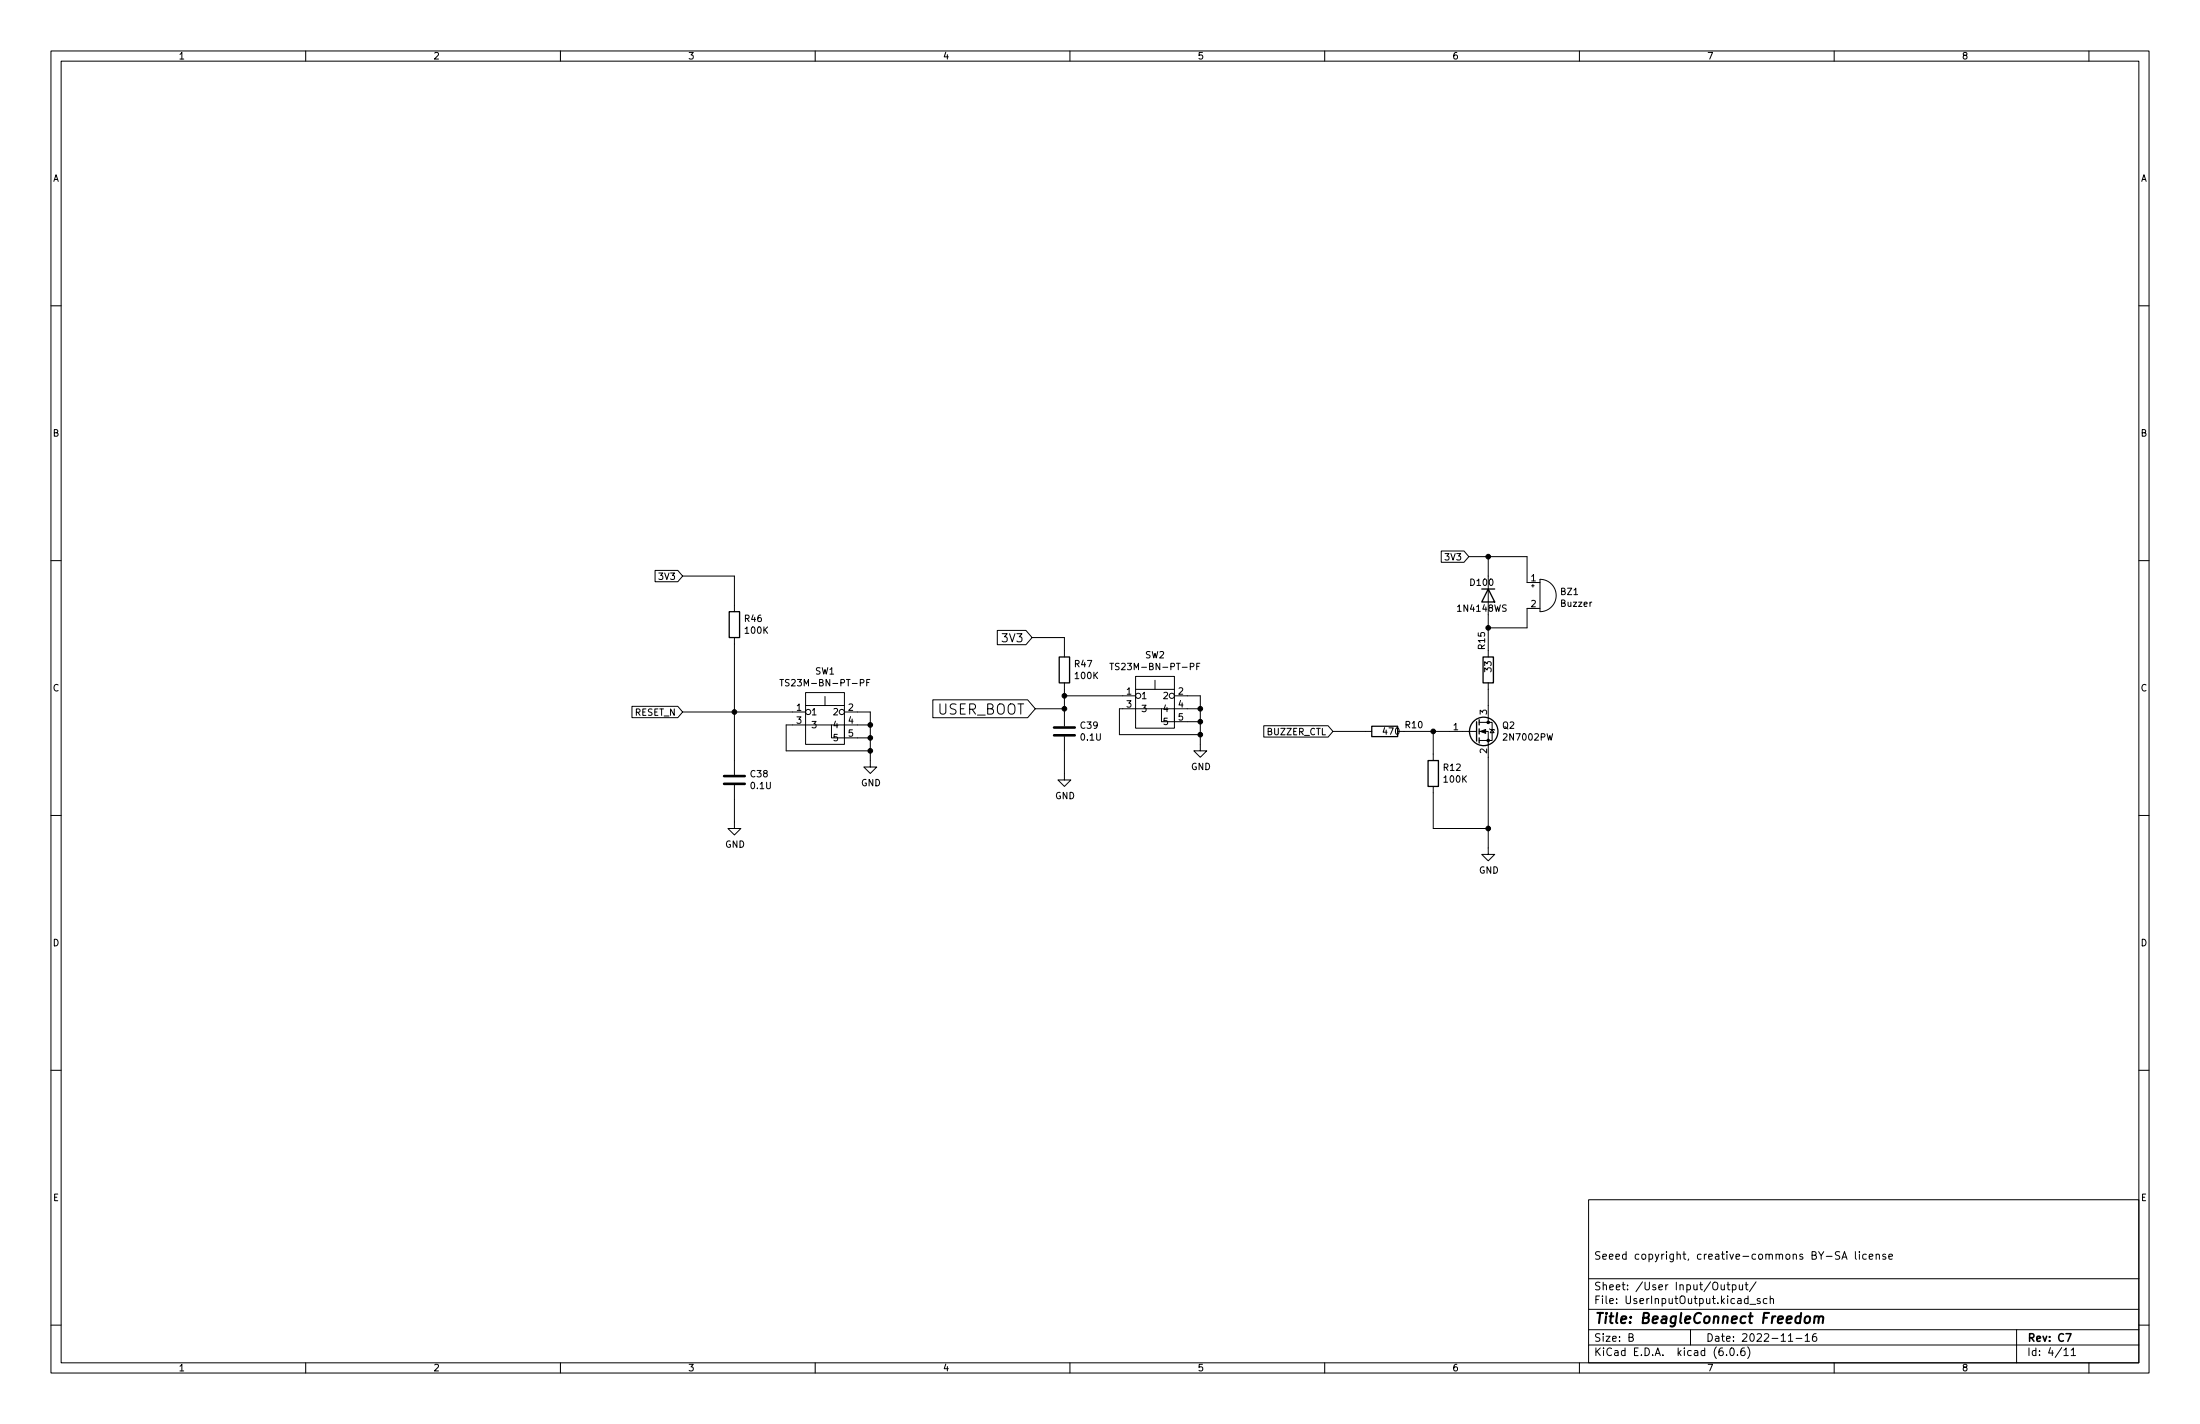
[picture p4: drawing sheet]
<svg xmlns="http://www.w3.org/2000/svg" width="432mm" height="279mm" viewBox="0 0 432 279" stroke-linecap="round" stroke-linejoin="round" font-family="sans-serif">
<g fill="none" stroke="#000" stroke-width=".2">
<path d="M10 10h411.8v259.4h-411.8zM12 12h407.8v255.4h-407.8zM60 10v2M110 10v2M160 10v2M210 10v2M260 10v2M310 10v2M360 10v2M410 10v2M10 60h2M419.8 60h2"/>
<path d="M10 110h2M128.6 111.9h4.4l1 1.1-1 1.1h-4.4zM134 113h10.1v7M282.9 108.1h4.4l1 1.1-1 1.1h-4.4zM288.3 109.2h11.4v5.1h2.6M292.1 109.2v8.9M300.6 114.9h.5M300.9 114.7v.5M302.3 119.4h-2.6v3.8h-7.6M302.3 113.7a3.2 3.2 0 0 1 3.1 3.1 3.2 3.2 0 0 1-3.1 3.2zM419.8 110h2M124 138.6h9l1 1.1-1 1.1h-9z"/>
<path d="M134 139.7h24.1M144.1 125.1v26.9M153.1 133.3h.7M153.4 133.3v1.3M158.1 135.9h7.6v10.2h-7.6zM158.1 138.4h7.6M161.9 136.7v1.7M165.7 139.7h5.1v10.8h1.3l-1.3 1.3-1.3-1.3h1.3M170.1 133.9h.4M170.7 133.3h-.6v1.3M183.1 137.3h18.6l1.5 1.8-1.5 1.7h-18.6zM195.7 123.7h5.7l1.2 1.4-1.2 1.4h-5.7z"/>
<path d="M202.6 125.1h6.3v3.8M203.2 139.1h5.7M208.9 134v8.5M208.9 136.5h14M217.8 130.1h.8M218.2 130.1v1.3M222.9 132.7h7.6v10.2h-7.6zM222.9 135.3h7.6M222.9 139.1h-3.2v5h15.9M226.7 133.5v1.8M228 139.1v2.5h2.5M230.5 136.5h5.1v10.8h1.3l-1.3 1.3-1.3-1.3h1.3"/>
<path d="M234.9 130.7h.4M235.5 130.1h-.6v1.3M235.6 139.1h-5.1v2.5M292.1 120.7v8.2M292.1 134v7.7M10 160h2M144.1 154.1v8.5h1.3l-1.3 1.2-1.2-1.2h1.2M158.1 142.2h-3.8v5.1h16.5M163.2 142.2v2.6h2.5M165.7 144.8h5.1M170.8 142.2h-5.1v2.6M208.9 144.5v8.5h1.3l-1.3 1.3-1.3-1.3h1.3"/>
<path d="M230.5 141.6h5.1M248 142.4h12.7l.9 1.1-.9 1.1h-12.7zM261.6 143.5h7.6M274.3 143.5h15.5M281.3 143.5v5.7M281.3 154.3v8.3h10.8M290.3 143.5h1.8v24.1h1.3l-1.3 1.3-1.3-1.3h1.3M290.3 141.7h2.6v3.6h-2.6M292.4 143l1 .3M292.9 143.1l.3 .7h-.7zM419.8 160h2M10 210h2"/>
<path d="M419.8 210h2M311.8 235.4h108v32h-108zM10 260h2M311.8 256.9h108M311.8 250.9h108M337.8 252.1l.1 .9 .3 .1 .2-.2M338.4 252.1v1M338.9 252.1h.6M339.2 251.6v1.3l.3 .2M340 252.2l.4-.1 .3 .3-.1 .6h-.6M340 252.1v1.5M341.4 252.1v.9l.4 .1 .2-.2"/>
<path d="M342 252.1v1M342.5 252.1h.6M342.7 251.6v1.3l.4 .2M343.4 255.9h1.2M344.7 251.5l-1.3 1.9M345.4 254.9l-.3-.1-.2 .2v.2l.5 .2v.3h-.5M346.8 254.9l-.4-.1-.3 .3 .1 .6h.6M347.4 254.9l.3-.1 .3 .1 .1 .9M347.4 254.3v1.5M361.1 245.7l-.6-.1-.2 .1v.4l.6 .3 .2 .4-.3 .3-.6-.1M361.5 247.1l.5-1.5 .5 1.5M361.7 246.7h.7"/>
<path d="M364.2 245.6v1.3l.2 .2M364.9 245.6v.1M364.9 246.1v1M366.3 246.1h-.4l-.3 .3 .1 .6h.6M366.9 246.6l.7-.2-.1-.3h-.4l-.2 .2v.7h.6M368.2 246.2l.2-.1h.4l.1 1M368.2 246.1v1M370.1 246.1h-.4l-.2 .2 .1 .2 .5 .2v.3h-.6M370.7 246.6l.7-.2v-.3h-.5l-.2 .2 .1 .7h.6M419.8 260h2M60 267.4v2M110 267.4v2"/>
<path d="M160 267.4v2M210 267.4v2M260 267.4v2M310 267.4v2M311.8 263.9h108M311.8 260.9h108M319.7 262.4l.7-.1 .1-.2-.1-.4h-.7v1.5h.6l.3-.3a.39 .39 0 0 0-.4-.5M331.8 260.9v3M338.9 265.8v.2M339.7 264.5h.2a.8 .8 0 0 1 .5 .7 .8 .8 0 0 1-.5 .8 1 1 0 0 1-.2-1.5zM341 265.8v.2M342.4 264.5a.59 .59 0 0 0-.7 .6v.6l.1 .2 .4 .1 .2-.2 .1-.5-.1-.2-.5-.1-.2 .3"/>
<path d="M343 264.3a1.72 1.72 0 0 1 0 2.2M351 263.2h.9M352.5 262.6h1.2M354.3 262.1l.4-.4v1.5M354.3 263.2h.9M356.4 261.7a.6 .6 0 0 0-.7 .6v.6l.2 .2 .4 .1 .2-.2 .1-.5-.2-.2-.4-.1-.3 .3M360 267.4v2M395.8 260.9v6.5M405.1 264.9l.4-.4v1.5M405.1 266h.8M406.5 264.9l.4-.4v1.5M406.5 266h.9"/>
<path d="M410 267.4v2"/>
<circle cx="158.6" cy="139.7" r=".51"/>
<circle cx="165.2" cy="139.7" r=".51"/>
<circle cx="223.4" cy="136.5" r=".51"/>
<circle cx="230" cy="136.5" r=".51"/>
</g>
<path d="M405.5 261.7h1l-.6 1.5" fill="none" stroke="#000" stroke-width=".3"/>
<path d="M354.4 258.5a.52 .52 0 0 1 .5-.2 .52 .52 0 0 1 .4 .4l-.1 .5a.55 .55 0 0 1-.5 .4 .55 .55 0 0 1-.5-.4zM356.2 258.5a.49 .49 0 0 1 .8 .1l-.1 1M356.2 258.3l-.2 1.3M357 258.6a.5 .5 0 0 1 .8-.2l-.1 1.2" fill="none" stroke="#000" stroke-width=".4"/>
<path d="M142.1 152.3h4.1M142.1 153.8h4.1M206.9 142.7h4M206.9 144.3h4" fill="none" stroke="#000" stroke-width=".51"/>
<g fill="#000" stroke="#000" stroke-width=".2">
<path d="M222.9 139.1h7.6zM158.1 142.2h7.6zM290.6 143.5l1-.4v.8z"/>
<circle cx="292.1" cy="109.2" r=".46"/>
<circle cx="144.1" cy="139.7" r=".46"/>
<circle cx="208.9" cy="136.5" r=".46"/>
<circle cx="208.9" cy="139.1" r=".46"/>
<circle cx="235.6" cy="139.1" r=".46"/>
<circle cx="292.1" cy="123.2" r=".46"/>
<circle cx="170.8" cy="144.8" r=".46"/>
<circle cx="170.8" cy="142.2" r=".46"/>
<circle cx="170.8" cy="147.3" r=".46"/>
<circle cx="235.6" cy="141.6" r=".46"/>
<circle cx="235.6" cy="144.1" r=".46"/>
<circle cx="281.3" cy="143.5" r=".46"/>
<circle cx="292.1" cy="145.3" r=".25"/>
<circle cx="292.1" cy="141.7" r=".25"/>
<circle cx="292.1" cy="162.6" r=".46"/>
</g>
<g fill="none" stroke="#000" stroke-width=".25">
<path d="M292.1 115.6l1.3 2.5h-2.6zM143.1 120h2.1v5.1h-2.1zM207.9 128.9h2v5.1h-2zM291.1 128.9h2v5.1h-2zM269.2 142.5h5.1v2h-5.1zM280.3 149.2h2v5.1h-2zM289.8 141.6v3.8M290.3 141.2v1M290.3 143v1M290.3 144.8v1"/>
<circle cx="291.2" cy="143.5" r="2.79"/>
</g>
<g font-size="2.8">
<text x="183.8" y="140.2">USER_BOOT</text>
<text x="312.8" y="259.7">Title: BeagleConnect Freedom</text>
</g>
<text font-size="2.2" x="197" y="126">3V3</text>
<g font-size="2.1">
<text x="312.8" y="247.1">Seeed copyright, creative-commons BY-SA license</text>
<text x="312.8" y="255.9">File: UserInputOutput.kicad_sch</text>
<text x="312.8" y="253.2">Sheet: /User Input/Output/</text>
<text x="312.8" y="263.2">Size: B</text>
<text x="334.8" y="263.2">Date: 2022-11-16</text>
<text x="397.8" y="263.2">Rev: C7</text>
<text x="312.8" y="266">KiCad E.D.A. kicad (6.0.6)</text>
<text x="397.8" y="266">Id: 4/11</text>
</g>
<g font-size="1.8">
<text x="35" y="11.7">1</text>
<text x="85" y="11.7">2</text>
<text x="135" y="11.7">3</text>
<text x="185" y="11.7">4</text>
<text x="235" y="11.7">5</text>
<text x="285" y="11.7">6</text>
<text x="335" y="11.7">7</text>
<text x="385" y="11.7">8</text>
<text x="10.3" y="35.6">A</text>
<text x="420.1" y="35.6">A</text>
<text x="10.3" y="85.7">B</text>
<text x="420.1" y="85.7">B</text>
<text x="129.6" y="113.8">3V3</text>
<text x="283.9" y="109.9">3V3</text>
<text x="288.7" y="114.9">D100</text>
<text x="300.5" y="114">1</text>
<text x="300.5" y="119.1">2</text>
<text x="306.4" y="116.7">BZ1</text>
<text x="306.5" y="119">Buzzer</text>
<text x="146.2" y="122">R46</text>
<text x="146.3" y="124.3">100K</text>
<text x="286.3" y="120">1N4148WS</text>
<text x="211" y="130.9">R47</text>
<text x="219.4" y="131.5">TS23M-BN-PT-PF</text>
<text x="224.8" y="129.2">SW2</text>
<text x="291.5" y="127.3" transform="rotate(-90 291.5 127.3)">R15</text>
<text x="292.7" y="131.8" transform="rotate(-90 292.7 131.8)">33</text>
<text x="10.3" y="135.6">C</text>
<text x="154.7" y="134.6">TS23M-BN-PT-PF</text>
<text x="160" y="132.3">SW1</text>
<text x="211.1" y="133.2">100K</text>
<text x="221.1" y="136.3">1</text>
<text x="223.9" y="137.2">1</text>
<text x="228.5" y="137.2">2</text>
<text x="231.3" y="136.3">2</text>
<text x="420.1" y="135.6">C</text>
<text x="124.6" y="140.4">RESET_N</text>
<text x="156.4" y="139.4">1</text>
<text x="156.4" y="142">3</text>
<text x="159.1" y="140.3">1</text>
<text x="159.1" y="142.9">3</text>
<text x="163.7" y="140.3">2</text>
<text x="163.7" y="142.9">4</text>
<text x="166.5" y="139.4">2</text>
<text x="166.5" y="142">4</text>
<text x="212.1" y="143">C39</text>
<text x="221.1" y="138.8">3</text>
<text x="223.9" y="139.7">3</text>
<text x="228.5" y="139.7">4</text>
<text x="228.5" y="142.2">5</text>
<text x="231.3" y="138.8">4</text>
<text x="231.3" y="141.4">5</text>
<text x="275.9" y="142.9">R10</text>
<text x="285.3" y="143.3">1</text>
<text x="291.8" y="140.2" transform="rotate(-90 291.8 140.2)">3</text>
<text x="294.9" y="143">Q2</text>
<text x="163.7" y="145.4">5</text>
<text x="166.5" y="144.5">5</text>
<text x="212.2" y="145.3">0.1U</text>
<text x="248.8" y="144.2">BUZZER_CTL</text>
<text x="271.6" y="144.1">470</text>
<text x="291.8" y="147.8" transform="rotate(-90 291.8 147.8)">2</text>
<text x="295.3" y="145.3">2N7002PW</text>
<text x="147.4" y="152.5">C38</text>
<text x="147.5" y="154.8">0.1U</text>
<text x="169" y="154.3">GND</text>
<text x="233.7" y="151.1">GND</text>
<text x="283.4" y="151.2">R12</text>
<text x="283.5" y="153.5">100K</text>
<text x="207.1" y="156.8">GND</text>
<text x="142.3" y="166.3">GND</text>
<text x="290.3" y="171.4">GND</text>
<text x="10.3" y="185.7">D</text>
<text x="420.1" y="185.7">D</text>
<text x="10.4" y="235.7">E</text>
<text x="420.2" y="235.7">E</text>
<text x="35" y="269.1">1</text>
<text x="85" y="269.1">2</text>
<text x="135" y="269.1">3</text>
<text x="185" y="269.1">4</text>
<text x="235" y="269.1">5</text>
<text x="285" y="269.1">6</text>
<text x="335" y="269.1">7</text>
<text x="385" y="269.1">8</text>
</g>
</svg>
